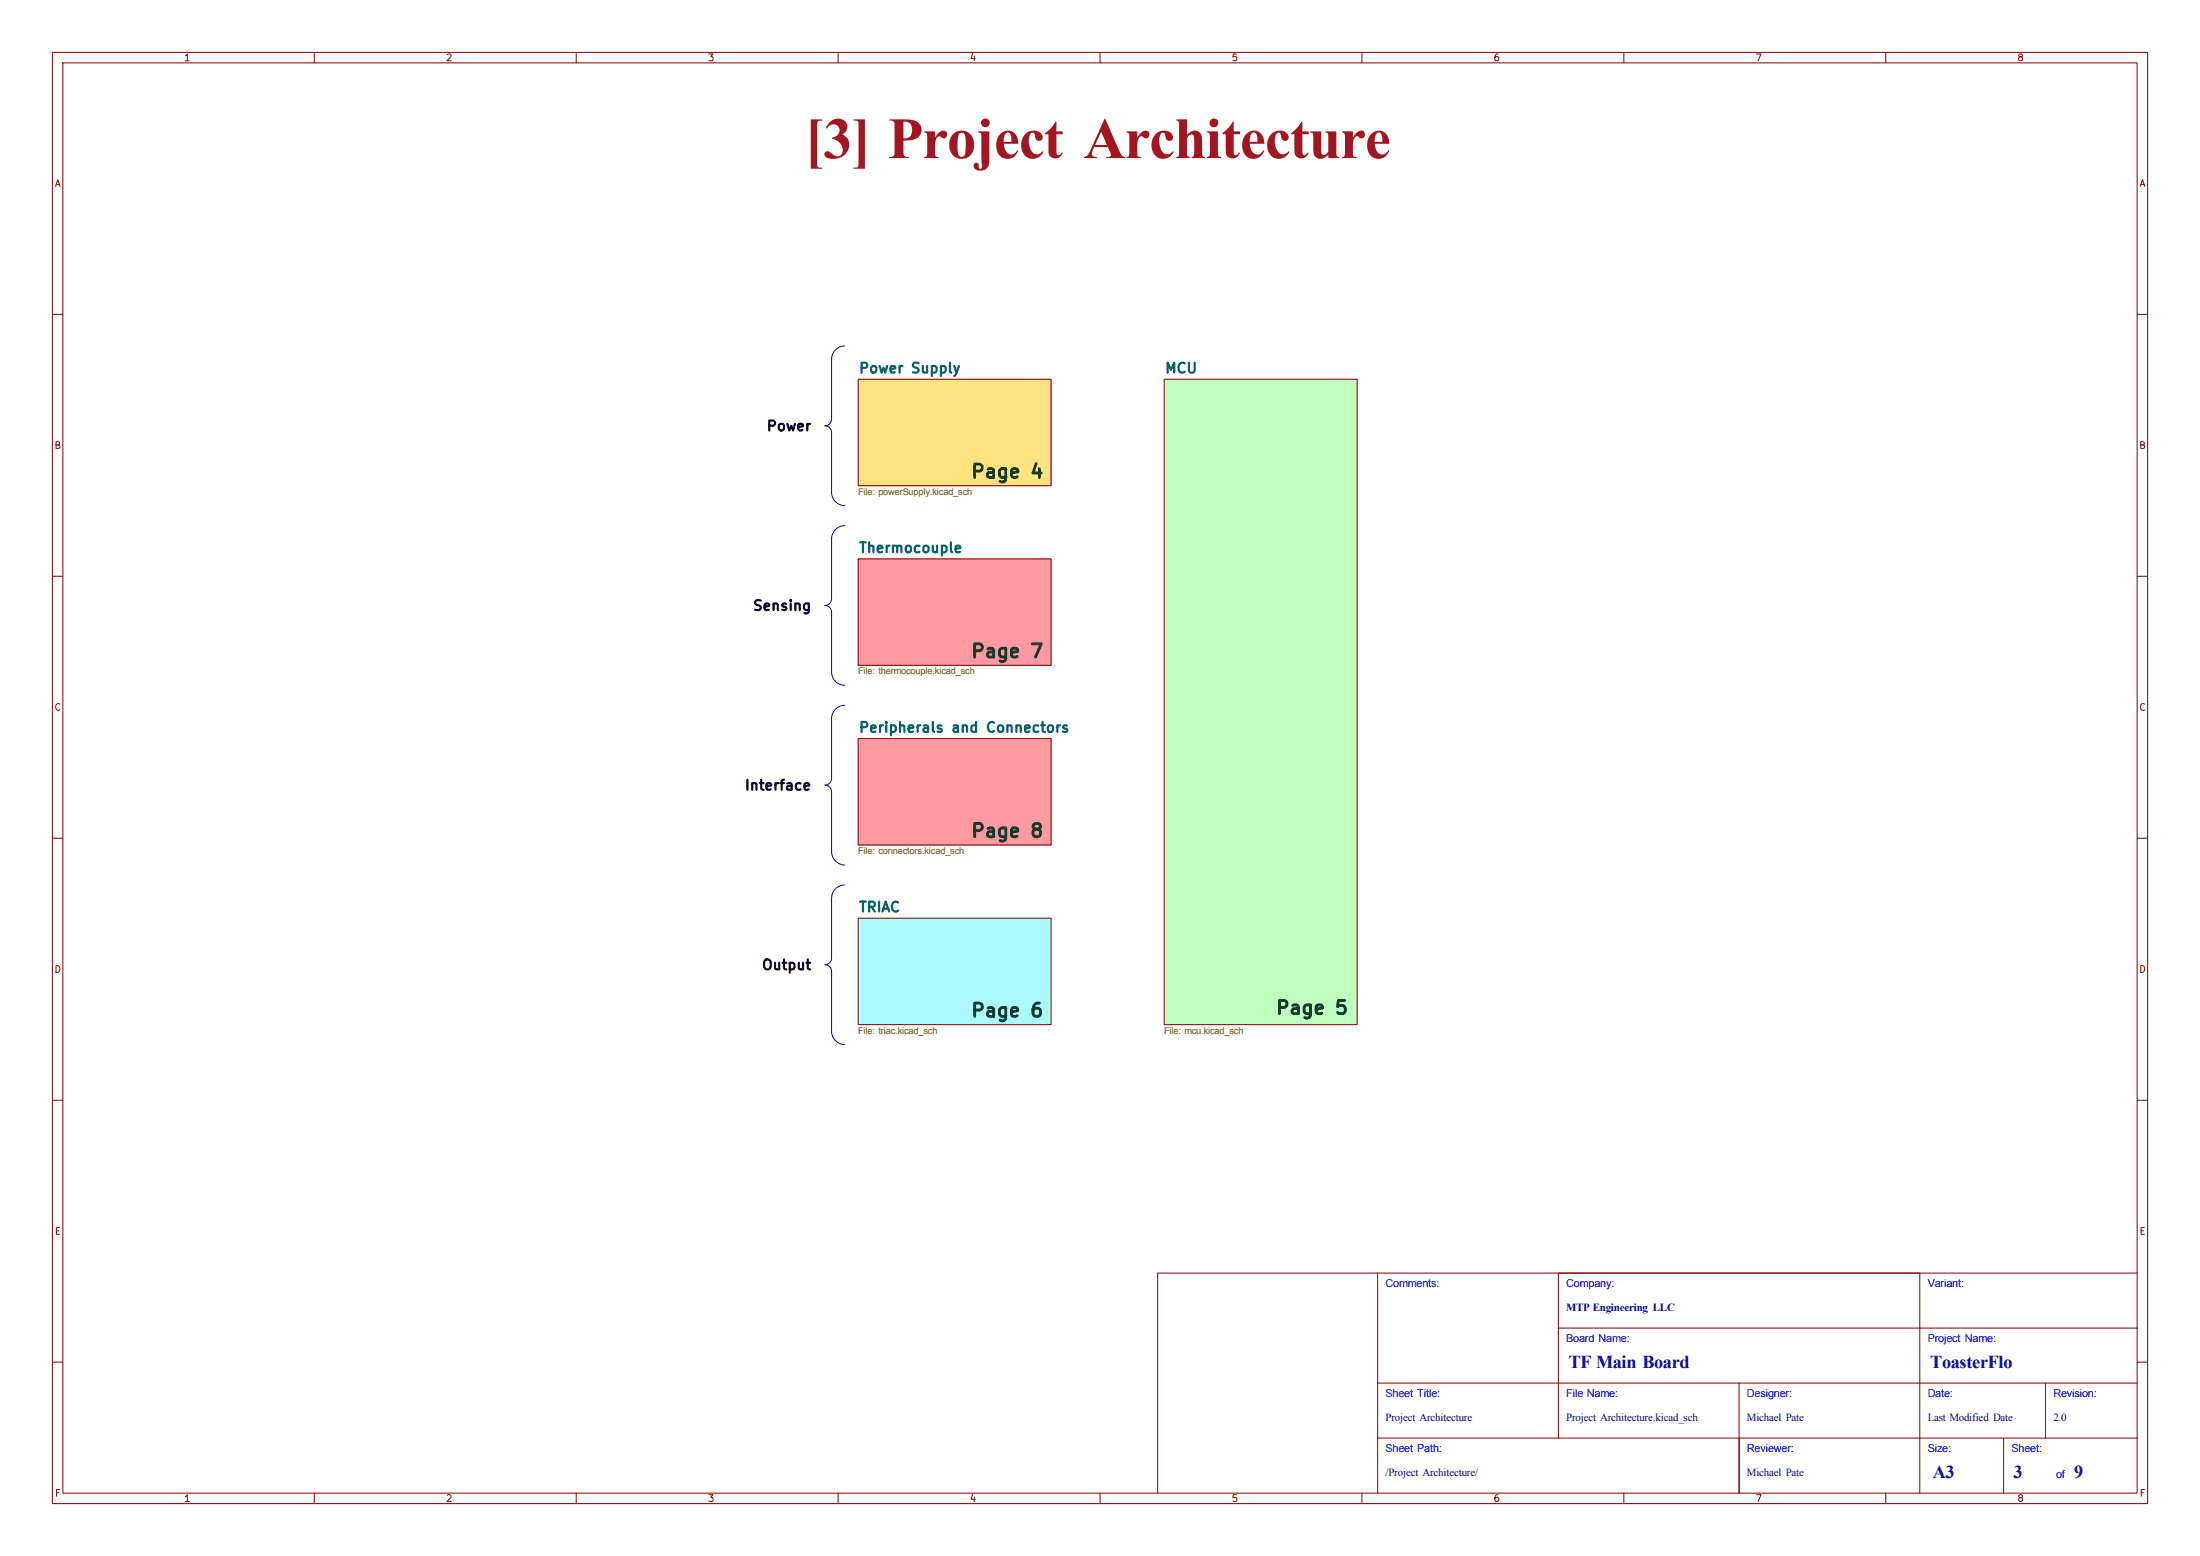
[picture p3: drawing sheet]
<svg xmlns="http://www.w3.org/2000/svg" width="420mm" height="297mm" viewBox="0 0 420 297" stroke-linecap="round" stroke-linejoin="round" font-family="sans-serif">
<g fill="none" stroke="#840000" stroke-width=".19">
<path d="M10 10h400v277h-400zM12 12h396v273h-396zM60 10v2M110 10v2M160 10v2M210 10v2M260 10v2M310 10v2M360 10v2M10 60h2M163.8 72.4h36.9v20.3h-36.9zM222.2 72.4h36.9v123.2h-36.9z"/>
<path d="M408 60h2M10 110h2M163.8 106.7h36.9v20.3h-36.9zM408 110h2M10 160h2M163.8 141h36.9v20.3h-36.9zM408 160h2M163.8 175.3h36.9v20.3h-36.9zM10 210h2M408 210h2M263 243v42M297.5 253.5h110.5"/>
<path d="M297.5 243v31.5M366.5 243v42M408 243h-187v42M10 260h2M263 274.5h145M263 264h145M332 264v21M382.5 274.5v10.5M390.5 264v10.5M408 260h2M60 285v2M110 285v2"/>
<path d="M160 285v2M210 285v2M260 285v2M310 285v2M360 285v2"/>
</g>
<g fill="#ff9aa3" stroke="#ff9aa3" stroke-width=".19">
<path d="M163.8 141h36.9v20.3h-36.9z"/>
<path d="M163.8 106.7h36.9v20.3h-36.9z"/>
</g>
<path d="M163.8 72.4h36.9v20.3h-36.9z" fill="#ffe37f" stroke="#ffe37f" stroke-width=".19"/>
<path d="M222.2 72.4h36.9v123.2h-36.9z" fill="#bfffbf" stroke="#bfffbf" stroke-width=".19"/>
<path d="M163.8 175.3h36.9v20.3h-36.9z" fill="#aafaff" stroke="#aafaff" stroke-width=".19"/>
<path d="M161.3 66a2.54 2.54 0 0 0-2.6 2.6v11.4a1.28 1.28 0 0 1-1.2 1.3 1.28 1.28 0 0 1 1.2 1.3v11.4a2.56 2.56 0 0 0 2.6 2.5M161.3 100.3a2.54 2.54 0 0 0-2.6 2.6v11.4a1.28 1.28 0 0 1-1.2 1.3 1.28 1.28 0 0 1 1.2 1.2v11.5a2.56 2.56 0 0 0 2.6 2.5M161.3 134.6a2.54 2.54 0 0 0-2.6 2.6v11.4a1.28 1.28 0 0 1-1.2 1.3 1.28 1.28 0 0 1 1.2 1.2v11.5a2.56 2.56 0 0 0 2.6 2.5M161.3 168.9a2.54 2.54 0 0 0-2.6 2.6v11.4a1.28 1.28 0 0 1-1.2 1.3 1.28 1.28 0 0 1 1.2 1.2v11.5a2.56 2.56 0 0 0 2.6 2.5" fill="none" stroke="#0000c2" stroke-width=".19"/>
<text font-size="11.1" fill="#a21622" x="153.6" y="30.2">[3] Project Architecture</text>
<g font-size="3.5" fill="#00007f">
<text x="299.5" y="261.1">TF Main Board</text>
<text x="368.5" y="261.1">ToasterFlo</text>
<text x="369" y="282.1">A3</text>
<text x="384.4" y="282.1">3</text>
<text x="396" y="282.1">9</text>
</g>
<g font-size="2.5" fill="#143c28">
<text x="185.2" y="91.9">Page 4</text>
<text x="185.2" y="126.2">Page 7</text>
<text x="185.2" y="160.5">Page 8</text>
<text x="185.2" y="194.8">Page 6</text>
<text x="243.4" y="194.3">Page 5</text>
</g>
<g font-size="2.1" fill="#00f">
<text x="264.5" y="245.7">Comments:</text>
<text x="299" y="245.7">Company:</text>
<text x="368" y="245.7">Variant:</text>
<text x="299" y="256.2">Board Name:</text>
<text x="368" y="256.2">Project Name:</text>
<text x="264.5" y="266.7">Sheet Title:</text>
<text x="299" y="266.7">File Name:</text>
<text x="333.5" y="266.7">Designer:</text>
<text x="368" y="266.7">Date:</text>
<text x="392" y="266.7">Revision:</text>
<text x="264.5" y="277.2">Sheet Path:</text>
<text x="333.5" y="277.2">Reviewer:</text>
<text x="368" y="277.2">Size:</text>
<text x="384" y="277.2">Sheet:</text>
<text x="392.5" y="282.2">of</text>
</g>
<g font-size="2.1" fill="#00007f">
<text x="299" y="250.2">MTP Engineering LLC</text>
<text x="264.5" y="271.2">Project Architecture</text>
<text x="299" y="271.2">Project Architecture.kicad_sch</text>
<text x="333.5" y="271.2">Michael Pate</text>
<text x="368" y="271.2">Last Modified Date</text>
<text x="392" y="271.2">2.0</text>
<text x="264.5" y="281.7">/Project Architecture/</text>
<text x="333.5" y="281.7">Michael Pate</text>
</g>
<g font-size="1.9" fill="#006464">
<text x="163.8" y="71.7">Power Supply</text>
<text x="222.2" y="71.7">MCU</text>
<text x="163.8" y="106">Thermocouple</text>
<text x="163.8" y="140.3">Peripherals and Connectors</text>
<text x="163.8" y="174.6">TRIAC</text>
</g>
<g font-size="1.9">
<text x="146.2" y="82.7">Power</text>
<text x="143.6" y="117">Sensing</text>
<text x="142" y="151.3">Interface</text>
<text x="145.3" y="185.6">Output</text>
</g>
<g font-size="1.8" fill="#725600">
<text x="163.8" y="94.4">File: powerSupply.kicad_sch</text>
<text x="163.8" y="128.7">File: thermocouple.kicad_sch</text>
<text x="163.8" y="163">File: connectors.kicad_sch</text>
<text x="163.8" y="197.3">File: triac.kicad_sch</text>
<text x="222.2" y="197.3">File: mcu.kicad_sch</text>
</g>
<g font-size="1.3" fill="#840000">
<text x="35" y="12">1</text>
<text x="85" y="12">2</text>
<text x="135" y="12">3</text>
<text x="185" y="12">4</text>
<text x="235" y="12">5</text>
<text x="285" y="12">6</text>
<text x="335" y="12">7</text>
<text x="385" y="12">8</text>
<text x="10.3" y="36">A</text>
<text x="408.3" y="36">A</text>
<text x="10.3" y="86">B</text>
<text x="408.2" y="86">B</text>
<text x="10.3" y="136">C</text>
<text x="408.2" y="136">C</text>
<text x="10.3" y="186">D</text>
<text x="408.2" y="186">D</text>
<text x="10.3" y="236">E</text>
<text x="408.3" y="236">E</text>
<text x="10.3" y="286">F</text>
<text x="35" y="287">1</text>
<text x="85" y="287">2</text>
<text x="135" y="287">3</text>
<text x="185" y="287">4</text>
<text x="235" y="287">5</text>
<text x="285" y="287">6</text>
<text x="335" y="287">7</text>
<text x="385" y="287">8</text>
<text x="408.3" y="286">F</text>
</g>
</svg>
